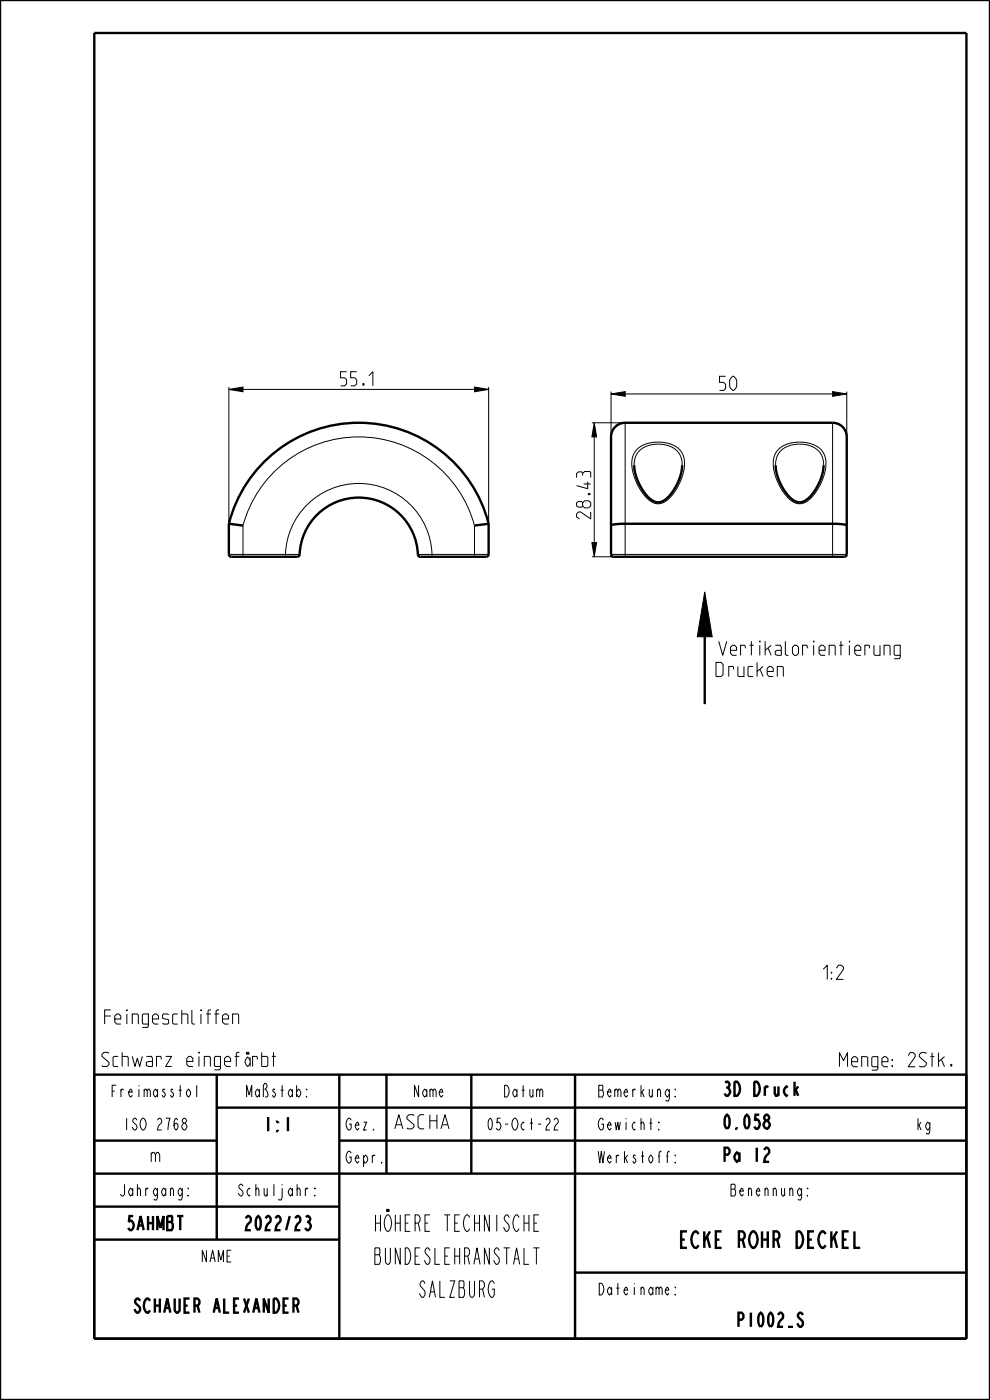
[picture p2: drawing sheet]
<svg xmlns="http://www.w3.org/2000/svg" width="210mm" height="297mm" viewBox="0 0 210 297" stroke-linecap="round" stroke-linejoin="round" font-family="sans-serif">
<path d="M48.5 82.6l3-.5v1zM100.6 82.1l3 .5-3 .5zM126.1 89.7l.5 3h-1zM129.6 83.6l3-.5v1zM176.6 83.1l3 .5-3 .5zM125.6 115.1h1l-.5 3zM149.5 125.6l1.6 9.5h-3.2z" fill="#000"/>
<g fill="none" stroke="#000" stroke-width=".21">
<path d="M48.5 82.6l3-.5v1zM48.5 82.1v29M51.5 82.6h49.1M100.6 82.1l3 .5-3 .5zM103.6 82.1v29M125.6 89.7h7M126.1 89.7l.5 3h-1zM126.1 92.7v22.4M129.6 83.6l3-.5v1zM129.6 83.1v9.6M132.6 83.6h44M176.6 83.1l3 .5-3 .5z"/>
<path d="M179.6 83.1v9.6M125.6 115.1h1l-.5 3zM125.6 118.1h7M149.5 125.6l1.6 9.5h-3.2z"/>
</g>
<g fill="none" stroke="#000" stroke-width=".51">
<path d="M0 0h210v297h-210zM20 7h185v277h-185zM132.6 89.7h44M149.5 135.1v14.3M20 228h185v56M46 235h159M46 228v35M72 228v56M82 228v21M100 228v21M122 228v56M20 242h26"/>
<path d="M20 249h185M20 256h52M72 242h133M20 263h52M122 270h83"/>
</g>
<!-- layer: A_RUNDUNGEN -->
<path d="M132.6 89.7a3 3 0 0 0-3 3v24.9l.1 .3 .4 .2 49.3-.1 .2-.4v-24.9a3 3 0 0 0-3-3M134.5 98.7a10.1 10.1 0 0 0 4.2 7.7 2.98 2.98 0 0 0 3.6-1.5 11.3 11.3 0 0 0 2.4-6.2M134.5 98.7h.1M144.7 98.7h.1M164.5 98.7a10.1 10.1 0 0 0 4.2 7.7 2.98 2.98 0 0 0 3.6-1.5 11.3 11.3 0 0 0 2.4-6.2M164.5 98.7h.1M174.7 98.7h.1M48.5 111.1l3 .4M48.5 111.1a28.4 28.4 0 0 1 27.6-21.4 28.4 28.4 0 0 1 27.5 21.4M48.5 111.1v6.5l.3 .4 14.3 .1 .4-.2a12.6 12.6 0 0 1 12.6-12.3 12.6 12.6 0 0 1 12.6 12.3l.4 .2 14.3-.1 .2-.4v-6.5M103.6 111.1l-3 .4M129.6 111.5a5.3 5.3 0 0 1 3-.4h44.2a5 5 0 0 1 2.8 .4" fill="none" stroke="#000" stroke-width=".51"/>
<g fill="none" stroke="#000" stroke-width=".21">
<path d="M132.6 89.7v28.4M134.5 98.7a4.3 4.3 0 0 1 4.7-4.5 4.8 4.8 0 0 1 5.2 2.8l.3 1.7M135.2 95.2a7.3 7.3 0 0 1 9 .2 5.6 5.6 0 0 1 .4 5.9 8.4 8.4 0 0 1-4.3 5.5 3.7 3.7 0 0 1-3.8-2 10 10 0 0 1-2.2-8l.4-1zM164.5 98.7a4.3 4.3 0 0 1 4.7-4.5 4.8 4.8 0 0 1 5.2 2.8l.3 1.7M165.2 95.2a7.3 7.3 0 0 1 9 .2 5.6 5.6 0 0 1 .4 5.9 8.4 8.4 0 0 1-4.3 5.5 3.7 3.7 0 0 1-3.8-2 10 10 0 0 1-2.2-8l.4-1zM176.6 89.7v28.4M48.5 117.6h12.1M51.5 118.1v-6.6a25.4 25.4 0 0 1 24.6-18.8 25.4 25.4 0 0 1 24.5 18.8v6.6M60.6 117.6a15.6 15.6 0 0 1 15.5-15 15.6 15.6 0 0 1 15.5 15M60.6 117.6v.5M60.6 117.6h3M91.6 117.6h-3"/>
<path d="M91.6 117.6h12M91.6 117.6v.5M129.6 117.6h50M139.6 106.6v.3M169.6 106.6v.3"/>
</g>
<g font-size="4.6">
<text x="77.1" y="261.2">HÖHERE TECHNISCHE</text>
<text x="77.1" y="268.2">BUNDESLEHRANSTALT</text>
<text x="141.6" y="264.7">ECKE ROHR DECKEL</text>
<text x="87.6" y="275.2">SALZBURG</text>
</g>
<g font-size="3.9">
<text x="72.2" y="81.9">55.1</text>
<text x="152.6" y="82.8">50</text>
<text x="125.3" y="110.1" transform="rotate(-90 125.3 110.1)">28.43</text>
<text x="151.9" y="139">Vertikalorientierung</text>
<text x="151.9" y="143.5">Drucken</text>
<text x="172.8" y="207.8">1:2</text>
<text x="21.6" y="217.3">Feingeschliffen</text>
<text x="21.6" y="226.2">Schwarz eingefärbt</text>
<text x="177.5" y="226.3">Menge: 2Stk.</text>
<text x="153.2" y="232.5">3D Druck</text>
<text x="55.5" y="240">1:1</text>
<text x="83.2" y="239.5">ASCHA</text>
<text x="153.2" y="239.5">0.058</text>
<text x="31.6" y="246.5">m</text>
<text x="153.2" y="246.5">Pa 12</text>
<text x="26" y="261">5AHMBT</text>
<text x="50.8" y="261">2022/23</text>
<text x="26.1" y="278.5">SCHAUER ALEXANDER</text>
<text x="155.3" y="281.5">P1002_S</text>
</g>
<g font-size="3.3">
<text x="22.3" y="232.7">Freimasstol</text>
<text x="51.2" y="232.7">Maßstab:</text>
<text x="87.1" y="232.7">Name</text>
<text x="106.1" y="232.7">Datum</text>
<text x="127.1" y="232.7">Bemerkung:</text>
<text x="25.2" y="239.7">ISO 2768</text>
<text x="73.2" y="239.7">Gez.</text>
<text x="102.2" y="239.7">05-Oct-22</text>
<text x="127.1" y="239.7">Gewicht:</text>
<text x="194.2" y="239.7">kg</text>
<text x="73.2" y="246.7">Gepr.</text>
<text x="127.1" y="246.7">Werkstoff:</text>
<text x="24.2" y="253.7">Jahrgang:</text>
<text x="49.2" y="253.7">Schuljahr:</text>
<text x="153.7" y="253.7">Benennung:</text>
<text x="42.1" y="267.7">NAME</text>
<text x="127.1" y="274.7">Dateiname:</text>
</g>
</svg>
